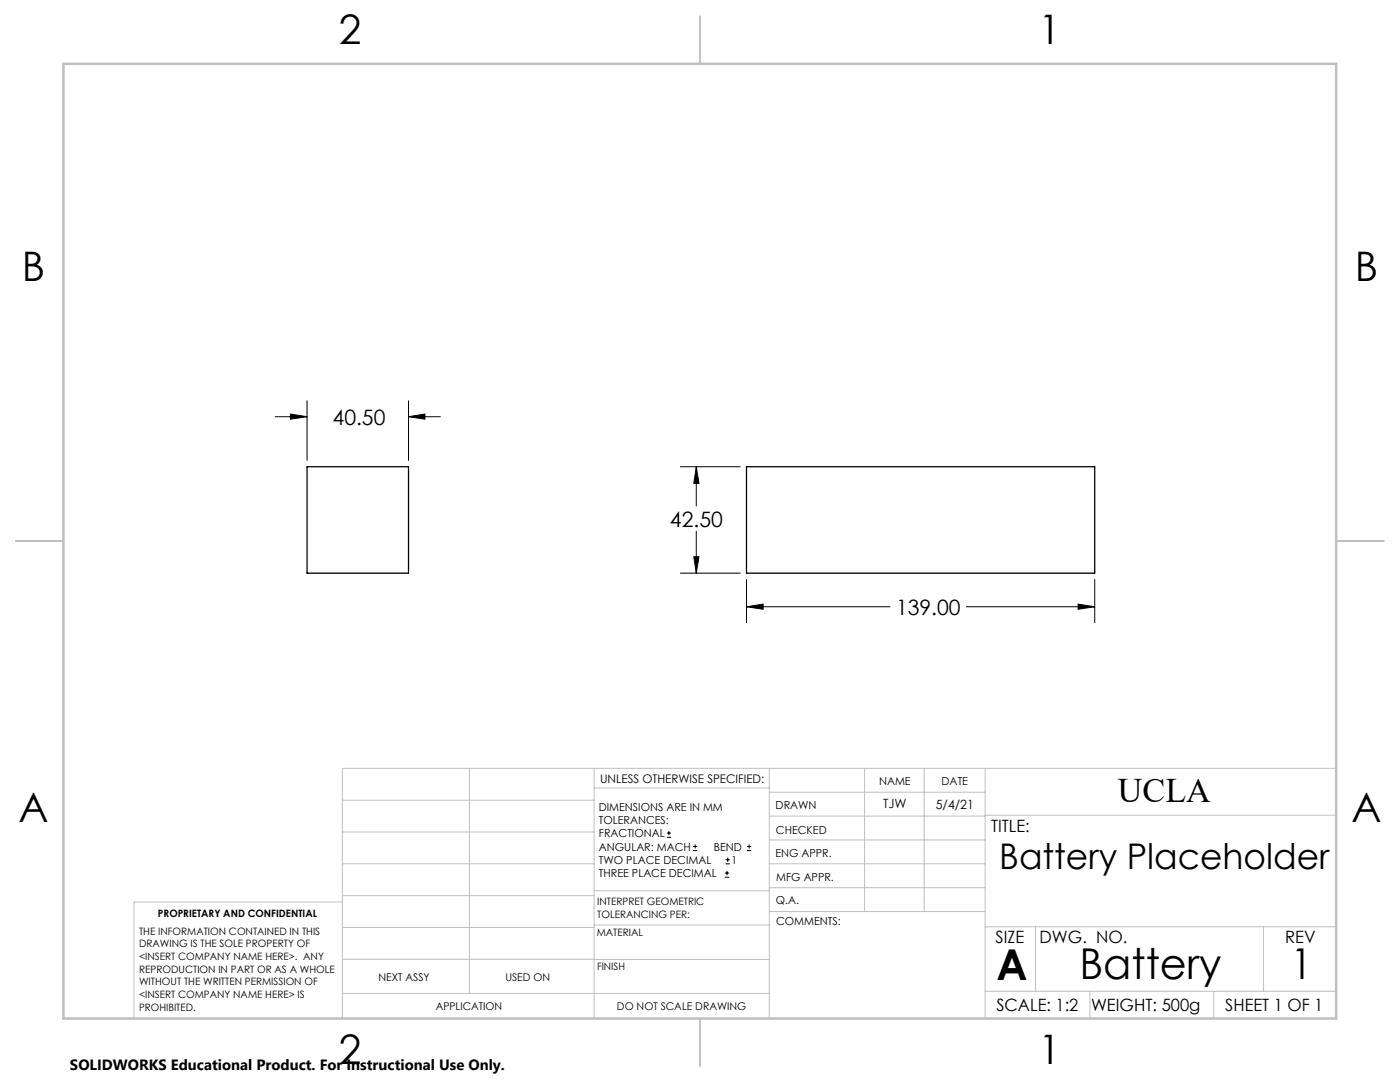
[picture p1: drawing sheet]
<svg xmlns="http://www.w3.org/2000/svg" width="279mm" height="216mm" viewBox="0 0 279 216" stroke-linecap="round" stroke-linejoin="round" font-family="sans-serif">
<g fill="none" stroke="#000" stroke-width=".2">
<path d="M61.3 80v11.9M81.5 80v11.9M54.9 83.1h6.4M58 82.6l3.3 .5-3.3 .5zM81.5 83.1l3.3-.5v1zM81.5 83.1h6.4M135.8 93.1h11.9M139 93.1l.5 3.3h-1zM139 93.1v7.9M135.8 114.4h11.9M138.5 111.1h1l-.5 3.3zM139 106v8.4"/>
<path d="M149 115.6v8.6M218.5 115.6v8.6M149 121.1l3.3-.6v1.1zM149 121.1h28.6M192.9 121.1h25.6M215.2 120.5l3.3 .6-3.3 .5zM133.1 167.1h.8M133.1 166.2h.8M133.5 165.8v.9M138.3 169.7h.8M138.3 168.9h.8M138.7 168.5v.8"/>
<path d="M144.7 175h.8M144.7 174.2h.8M144.8 172.4h.9M144.8 171.6h.9M145.1 173.8v.8M145.2 171.1v.9M149.1 169.7h.8M149.1 168.9h.8M149.5 168.5v.8"/>
</g>
<g fill="none" stroke="#c0c0c0" stroke-width=".2">
<path d="M68.3 159.7h50.3M93.7 153.3v44.9M118.6 153.3v49.9M118.6 157.2h34.9M153.5 153.3v49.9M153.5 158.1h43.1M172.5 153.3v28.6M184.4 153.3v28.6M196.6 153.3v49.9M266.7 153.3h-198.4v49.9M68.3 178.7h50.3M68.3 172.4h50.3"/>
<path d="M68.3 166h50.3M68.3 180h-41.6v23.2M118.6 177.7h35M153.5 167.6h43.1M153.5 162.8h43.1M153.5 172.4h43.1M153.5 177.1h43.1M196.6 162.7h70.1M68.3 198.2h85.2M68.3 191.4l85.2 .1M68.3 185.1h50.3M118.6 184.6h35"/>
<path d="M153.6 181.9h43M196.6 197.8h70.1M196.6 184.9h70.1M206.7 184.9v12.9M217.5 197.8v5.4M242.2 197.8v5.4M252.2 184.9v12.9"/>
</g>
<path d="M139.7 3.2v9.5M3.1 107.9h9.6M266.7 107.9h9.5M139.7 203.2v9.6" fill="none" stroke="#c0c0c0" stroke-width=".25"/>
<path d="M12.7 12.7h254v190.5h-254z" fill="none" stroke="#c0c0c0" stroke-width=".5"/>
<path d="M58 82.6l3.3 .5-3.3 .5zM81.5 83.1l3.3-.5v1zM149 121.1l3.3-.6v1.1zM215.2 120.5l3.3 .6-3.3 .5zM138.5 111.1h1l-.5 3.3zM139 93.1l.5 3.3h-1z" fill="#000"/>
<path d="M61.3 93.1h20.2v21.3h-20.2zM149 93.1h69.5v21.3h-69.5z" fill="none" stroke="#000" stroke-width=".25"/>
<g font-size="8.5">
<text x="198.9" y="195.5">A</text>
<text x="215.4" y="195.4">Battery</text>
<text x="257.6" y="195.4">1</text>
</g>
<g font-size="8.1">
<text x="67.6" y="8.9">2</text>
<text x="207.3" y="8.9">1</text>
<text x="4.4" y="56.1">B</text>
<text x="270.4" y="56.1">B</text>
<text x="3.7" y="164.1">A</text>
<text x="269.7" y="164.1">A</text>
<text x="67.6" y="212.4">2</text>
<text x="207.3" y="212.4">1</text>
</g>
<text font-size="7.1" x="199.4" y="173.4">Battery Placeholder</text>
<text font-size="6.9" x="223.1" y="160.1">UCLA</text>
<g font-size="4.2">
<text x="66.4" y="84.7">40.50</text>
<text x="133.7" y="105.1">42.50</text>
<text x="178.8" y="122.7">139.00</text>
</g>
<g font-size="3.4">
<text x="197.8" y="166">TITLE:</text>
<text x="198.7" y="188.1">SIZE</text>
<text x="207.5" y="188.1">DWG. NO.</text>
<text x="256.5" y="188.2">REV</text>
<text x="198.8" y="201.7">SCALE: 1:2</text>
<text x="217.7" y="201.8">WEIGHT: 500g</text>
<text x="244.5" y="201.7">SHEET 1 OF 1</text>
</g>
<text font-size="3" x="14" y="213.5">SOLIDWORKS Educational Product. For Instructional Use Only.</text>
<g font-size="2.5">
<text x="176.2" y="161.3">TJW</text>
<text x="186.8" y="161.4">5/4/21</text>
</g>
<text font-size="2.4" x="119.8" y="156.2">UNLESS OTHERWISE SPECIFIED:</text>
<g font-size="2.2">
<text x="119.5" y="161.8">DIMENSIONS ARE IN MM</text>
<text x="154.8" y="161.4">DRAWN</text>
<text x="175.4" y="156.6">NAME</text>
<text x="187.9" y="156.7">DATE</text>
<text x="119.5" y="164.4">TOLERANCES:</text>
<text x="119.5" y="167.1">FRACTIONAL</text>
<text x="154.9" y="166.3">CHECKED</text>
<text x="119.5" y="169.7">ANGULAR: MACH</text>
<text x="119.5" y="172.4">TWO PLACE DECIMAL</text>
<text x="142.5" y="169.7">BEND</text>
<text x="146" y="172.4">1</text>
<text x="154.8" y="171">ENG APPR.</text>
<text x="119.5" y="175">THREE PLACE DECIMAL</text>
<text x="154.9" y="175.7">MFG APPR.</text>
<text x="154.9" y="180.4">Q.A.</text>
<text x="154.9" y="184.6">COMMENTS:</text>
</g>
<g font-size="2.1">
<text x="75.5" y="195.7">NEXT ASSY</text>
<text x="100.9" y="195.7">USED ON</text>
<text x="86.9" y="201.5">APPLICATION</text>
<text x="123.1" y="201.6">DO NOT SCALE DRAWING</text>
</g>
<g font-size="2">
<text x="31.5" y="182.9">PROPRIETARY AND CONFIDENTIAL</text>
<text x="119.2" y="180.6">INTERPRET GEOMETRIC</text>
<text x="119.2" y="183.1">TOLERANCING PER:</text>
<text x="27.8" y="186.5">THE INFORMATION CONTAINED IN THIS</text>
<text x="27.8" y="189">DRAWING IS THE SOLE PROPERTY OF</text>
<text x="27.8" y="191.6">&lt;INSERT COMPANY NAME HERE&gt;. ANY</text>
<text x="119.1" y="186.7">MATERIAL</text>
<text x="27.8" y="194.1">REPRODUCTION IN PART OR AS A WHOLE</text>
<text x="27.8" y="196.6">WITHOUT THE WRITTEN PERMISSION OF</text>
<text x="119.1" y="193.5">FINISH</text>
<text x="27.8" y="199.1">&lt;INSERT COMPANY NAME HERE&gt; IS</text>
<text x="27.8" y="201.7">PROHIBITED.</text>
</g>
</svg>
